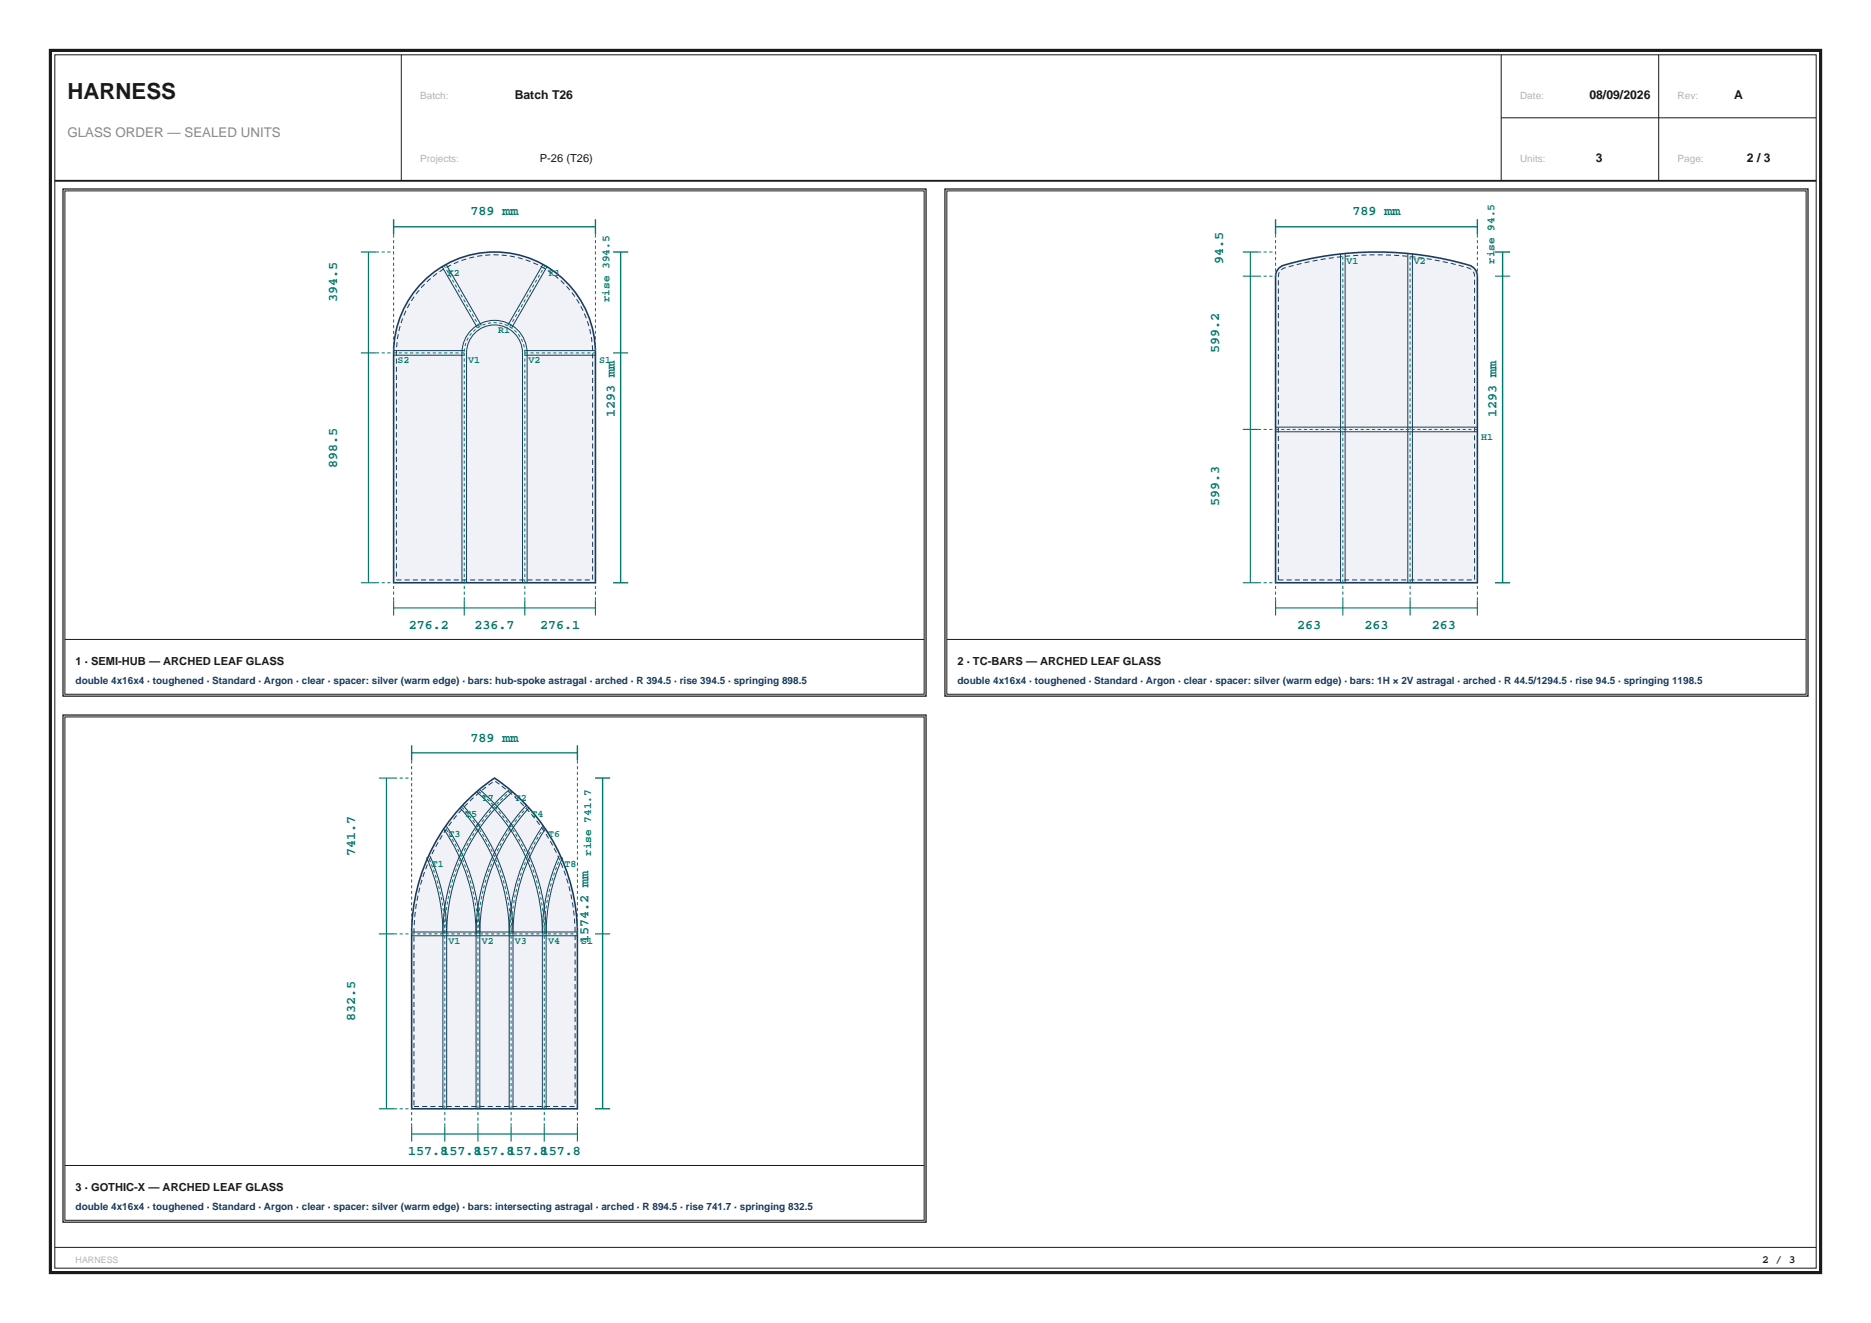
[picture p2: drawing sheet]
<svg xmlns="http://www.w3.org/2000/svg" width="297mm" height="210mm" viewBox="0 0 297 210" stroke-linecap="round" stroke-linejoin="round" font-family="sans-serif">
<path d="M8 8h281v194h-281z" fill="none" stroke="#1a1a1a" stroke-width=".5"/>
<path d="M8.7 8.7h279.6v192.6h-279.6zM63.7 8.7v20M238.3 8.7v20M238.3 18.7h50M263.3 8.7v20M10.3 30.3h136.4v79.9h-136.4zM10.3 101.5h136.4" fill="none" stroke="#1a1a1a" stroke-width=".16"/>
<path d="M8.7 28.7h279.6" fill="none" stroke="#1a1a1a" stroke-width=".3"/>
<path d="M10 30h137v80.5h-137z" fill="none" stroke="#1a1a1a" stroke-width=".2"/>
<path d="M67.2 44.7a16 16 0 0 1 17.4-3.5 16 16 0 0 1 9.9 14.8v36.5h-32v-36.5a16 16 0 0 1 4.7-11.3z" fill="#f0f2f7" stroke="#1a3b5c" stroke-width=".25"/>
<path d="M67.5 45a15.6 15.6 0 0 1 17-3.4 15.6 15.6 0 0 1 9.6 14.4v36.1h-31.2v-36.1a15.5 15.5 0 0 1 4.6-11z" fill="none" stroke="#1a3b5c" stroke-width=".16" stroke-dasharray=".8 .5" stroke-linecap="butt"/>
<path d="M62.5 55.7h11.2M62.5 56.4h11.2M70.2 42.3l5.6 9.7M70.8 42l5.6 9.7M83.3 55.7h11.2M83.3 56.4h11.2M86.2 42l-5.6 9.7M86.8 42.3l-5.6 9.7M73.3 92.5v-36.5a5.2 5.2 0 0 1 5.2-5.2 5.2 5.2 0 0 1 5.2 5.2v36.5M74.1 92.5v-36.5a4.4 4.4 0 0 1 4.4-4.4 4.4 4.4 0 0 1 4.4 4.4v36.5" fill="none" stroke="#1a3b5c" stroke-width=".16"/>
<g fill="none" stroke="#00786b" stroke-width=".16" stroke-dasharray=".5 .4" stroke-linecap="butt">
<path d="M62.5 37.2v18.8M94.5 37.2v18.8M59.7 56h2.8M59.7 40h2.8M73.7 56h-11.2M76.1 51.9l-5.6-9.8M80.9 51.9l5.6-9.8M83.3 56a4.8 4.8 0 0 0-4.8-4.8 4.8 4.8 0 0 0-4.8 4.8M83.3 56h11.2M59.7 92.5h2.8M62.5 95.3v-2.8M73.7 92.5v-36.5"/>
<path d="M73.7 95.3v-2.8M83.3 92.5v-36.5M83.3 95.3v-2.8M94.5 95.3v-2.8"/>
</g>
<path d="M57.3 56h2.4M57.3 40h2.4M58.5 40v52.5M97.3 56h2.4M57.3 92.5h2.4M62.5 96.5h32M62.5 95.3v2.4M73.7 95.3v2.4M83.3 95.3v2.4M94.5 95.3v2.4" fill="none" stroke="#00786b" stroke-width=".18"/>
<path d="M62.5 36h32M62.5 34.8v2.4M94.5 34.8v2.4M97.3 40h2.4M98.5 40v52.5M97.3 92.5h2.4" fill="none" stroke="#00786b" stroke-width=".22"/>
<path d="M150 30h137v80.5h-137z" fill="none" stroke="#1a1a1a" stroke-width=".2"/>
<path d="M150.3 30.3h136.4v79.9h-136.4zM150.3 101.5h136.4" fill="none" stroke="#1a1a1a" stroke-width=".16"/>
<path d="M203 42.6l.4-.3a51.2 51.2 0 0 1 30.2 0 1.81 1.81 0 0 1 .9 1.5v48.7h-32v-48.7v-.4z" fill="#f0f2f7" stroke="#1a3b5c" stroke-width=".25"/>
<path d="M203.3 42.9l.3-.2a51.1 51.1 0 0 1 29.8 0 1.36 1.36 0 0 1 .7 1.1v48.3h-31.2v-48.3l.1-.3z" fill="none" stroke="#1a3b5c" stroke-width=".16" stroke-dasharray=".8 .5" stroke-linecap="butt"/>
<path d="M212.8 40.3v52.2M213.5 40.3v52.2M223.5 40.3v52.2M224.2 40.3v52.2M202.5 67.8h32M202.5 68.5h32" fill="none" stroke="#1a3b5c" stroke-width=".16"/>
<g fill="none" stroke="#00786b" stroke-width=".16" stroke-dasharray=".5 .4" stroke-linecap="butt">
<path d="M202.5 37.2v6.6M234.5 37.2v6.6M199.7 43.8h2.8M199.7 40h2.8M199.7 68.2h2.8M202.5 68.2h32M199.7 92.5h2.8M202.5 95.3v-2.8M213.2 92.5v-52.2M213.2 95.3v-2.8M223.8 92.5v-52.2M223.8 95.3v-2.8"/>
<path d="M234.5 95.3v-2.8"/>
</g>
<path d="M197.3 43.8h2.4M197.3 40h2.4M198.5 40v52.5M237.3 43.8h2.4M197.3 68.2h2.4M197.3 92.5h2.4M202.5 96.5h32M202.5 95.3v2.4M213.2 95.3v2.4M223.8 95.3v2.4M234.5 95.3v2.4" fill="none" stroke="#00786b" stroke-width=".18"/>
<path d="M202.5 36h32M202.5 34.8v2.4M234.5 34.8v2.4M237.3 40h2.4M238.5 40v52.5M237.3 92.5h2.4" fill="none" stroke="#00786b" stroke-width=".22"/>
<path d="M10 113.5h137v80.5h-137z" fill="none" stroke="#1a1a1a" stroke-width=".2"/>
<path d="M10.3 113.8h136.4v79.9h-136.4zM10.3 185h136.4" fill="none" stroke="#1a1a1a" stroke-width=".16"/>
<path d="M74.5 126.8l2.6-2.3 1.4-1a29.8 29.8 0 0 1 13.2 24.7v27.8h-26.4v-27.8a29.8 29.8 0 0 1 9.2-21.4z" fill="#f0f2f7" stroke="#1a3b5c" stroke-width=".25"/>
<path d="M74.6 127.2l2.5-2.2 1.4-1.1a29.5 29.5 0 0 1 12.8 24.3v27.4h-25.6v-27.4a29.5 29.5 0 0 1 8.9-21z" fill="none" stroke="#1a3b5c" stroke-width=".16" stroke-dasharray=".8 .5" stroke-linecap="butt"/>
<g fill="none" stroke="#1a3b5c" stroke-width=".16">
<path d="M67.7 136.1a29.5 29.5 0 0 1 2.6 12.1M68.2 135.9a30.1 30.1 0 0 1 2.7 12.3M70.4 131.5a29.5 29.5 0 0 1 5.2 16.7M70.9 131.1a30.1 30.1 0 0 1 5.3 17.1M73 128.2a29.5 29.5 0 0 1 7.8 20M73.5 127.8a30.1 30.1 0 0 1 7.9 20.4M75.7 125.7a29.5 29.5 0 0 1 10.4 22.5M76.1 125.3a30.1 30.1 0 0 1 10.6 22.9M80.9 125.3a30.1 30.1 0 0 0-10.6 22.9M81.3 125.7a29.5 29.5 0 0 0-10.4 22.5M83.5 127.8a30.1 30.1 0 0 0-7.9 20.4M84 128.2a29.5 29.5 0 0 0-7.8 20"/>
<path d="M86.1 131.1a30.1 30.1 0 0 0-5.3 17.1M86.6 131.5a29.5 29.5 0 0 0-5.2 16.7M88.8 135.9a30.1 30.1 0 0 0-2.7 12.3M89.3 136.1a29.5 29.5 0 0 0-2.6 12.1M65.3 147.9h26.4M65.3 148.5h26.4M70.3 148.2v27.8M70.9 148.2v27.8M75.6 148.2v27.8M76.2 148.2v27.8M80.8 148.2v27.8M81.4 148.2v27.8"/>
<path d="M86.1 148.2v27.8M86.7 148.2v27.8"/>
</g>
<g fill="none" stroke="#00786b" stroke-width=".16" stroke-dasharray=".5 .4" stroke-linecap="butt">
<path d="M62.5 123.5h2.8M65.3 120.7v27.5M81.1 125.5a29.8 29.8 0 0 0-10.5 22.7M83.8 128a29.8 29.8 0 0 0-7.9 20.2M86.4 131.3a29.8 29.8 0 0 0-5.3 16.9M89 136a29.8 29.8 0 0 0-2.6 12.2M91.7 120.7v27.5M62.5 148.2h2.8M65.3 148.2h26.4M70.6 148.2a29.8 29.8 0 0 0-2.6-12.2M75.9 148.2a29.8 29.8 0 0 0-5.3-16.9M81.1 148.2a29.8 29.8 0 0 0-7.9-20.2"/>
<path d="M86.4 148.2a29.8 29.8 0 0 0-10.5-22.7M62.5 176h2.8M65.3 178.8v-2.8M70.6 176v-27.8M70.6 178.8v-2.8M75.9 176v-27.8M75.9 178.8v-2.8M81.1 176v-27.8M81.1 178.8v-2.8M86.4 176v-27.8M86.4 178.8v-2.8M91.7 178.8v-2.8"/>
</g>
<path d="M60.1 123.5h2.4M61.3 123.5v52.5M60.1 148.2h2.4M94.5 148.2h2.4M60.1 176h2.4M65.3 178.8v2.4M70.6 178.8v2.4M75.9 178.8v2.4M81.1 178.8v2.4M86.4 178.8v2.4M91.7 178.8v2.4M65.3 180h26.4" fill="none" stroke="#00786b" stroke-width=".18"/>
<path d="M65.3 119.5h26.4M65.3 118.3v2.4M91.7 118.3v2.4M94.5 123.5h2.4M95.7 123.5v52.5M94.5 176h2.4" fill="none" stroke="#00786b" stroke-width=".22"/>
<path d="M8.7 198h279.6" fill="none" stroke="#1a1a1a" stroke-width=".16"/>
<text font-size="3.5" fill="#1a1a1a" x="10.7" y="15.7">HARNESS</text>
<text font-size="2.1" fill="#888" x="10.7" y="21.7">GLASS ORDER — SEALED UNITS</text>
<g font-size="2.1" fill="#00796b">
<text x="74.7" y="34.2">789 mm</text>
<text x="214.7" y="34.2">789 mm</text>
<text x="194.1" y="41.9" transform="rotate(-90 194.1 41.9)">94.5</text>
<text x="53.5" y="48" transform="rotate(-90 53.5 48)">394.5</text>
<text x="193.5" y="56" transform="rotate(-90 193.5 56)">599.2</text>
<text x="97.6" y="66.3" transform="rotate(-90 97.6 66.3)">1293 mm</text>
<text x="237.6" y="66.3" transform="rotate(-90 237.6 66.3)">1293 mm</text>
<text x="53.5" y="74.3" transform="rotate(-90 53.5 74.3)">898.5</text>
<text x="193.5" y="80.3" transform="rotate(-90 193.5 80.3)">599.3</text>
<text x="64.9" y="99.9">276.2</text>
<text x="75.3" y="99.9">236.7</text>
<text x="85.7" y="99.9">276.1</text>
<text x="205.9" y="99.9">263</text>
<text x="216.6" y="99.9">263</text>
<text x="227.3" y="99.9">263</text>
<text x="74.7" y="117.7">789 mm</text>
<text x="56.4" y="135.9" transform="rotate(-90 56.4 135.9)">741.7</text>
<text x="93.4" y="149.8" transform="rotate(-90 93.4 149.8)">1574.2 mm</text>
<text x="56.4" y="162.1" transform="rotate(-90 56.4 162.1)">832.5</text>
<text x="64.8" y="183.4">157.8</text>
<text x="70.1" y="183.4">157.8</text>
<text x="75.3" y="183.4">157.8</text>
<text x="80.6" y="183.4">157.8</text>
<text x="85.9" y="183.4">157.8</text>
</g>
<g font-size="1.9" fill="#1a1a1a">
<text x="81.7" y="15.7">Batch T26</text>
<text x="252.3" y="15.7">08/09/2026</text>
<text x="275.3" y="15.7">A</text>
<text x="253.3" y="25.7">3</text>
<text x="277.3" y="25.7">2 / 3</text>
</g>
<g font-size="1.8" fill="#1a1a1a">
<text x="85.7" y="25.7">P-26 (T26)</text>
<text x="12" y="105.5">1 · SEMI-HUB — ARCHED LEAF GLASS</text>
<text x="152" y="105.5">2 · TC-BARS — ARCHED LEAF GLASS</text>
<text x="12" y="189">3 · GOTHIC-X — ARCHED LEAF GLASS</text>
<text x="279.7" y="200.5">2 / 3</text>
</g>
<g font-size="1.8" fill="#00796b">
<text x="237.3" y="41.9" transform="rotate(-90 237.3 41.9)">rise 94.5</text>
<text x="96.7" y="48" transform="rotate(-90 96.7 48)">rise 394.5</text>
<text x="93.9" y="135.9" transform="rotate(-90 93.9 135.9)">rise 741.7</text>
</g>
<g font-size="1.6" fill="#b4b4b4">
<text x="66.7" y="15.7">Batch:</text>
<text x="241.3" y="15.7">Date:</text>
<text x="266.3" y="15.7">Rev:</text>
<text x="66.7" y="25.7">Projects:</text>
<text x="241.3" y="25.7">Units:</text>
<text x="266.3" y="25.7">Page:</text>
</g>
<g font-size="1.6" fill="#00796b">
<text x="213.8" y="41.9">V1</text>
<text x="224.4" y="41.9">V2</text>
<text x="71.1" y="43.7">K2</text>
<text x="87.1" y="43.7">K1</text>
<text x="79.1" y="52.8">R1</text>
<text x="63.1" y="57.6">S2</text>
<text x="74.3" y="57.6">V1</text>
<text x="83.9" y="57.6">V2</text>
<text x="95.1" y="57.6">S1</text>
<text x="235.1" y="69.8">H1</text>
<text x="73.8" y="129.6">T5</text>
<text x="76.5" y="127.1">T7</text>
<text x="81.7" y="127.1">T2</text>
<text x="84.4" y="129.6">T4</text>
<text x="68.6" y="137.6">T1</text>
<text x="71.2" y="132.9">T3</text>
<text x="87" y="132.9">T6</text>
<text x="89.6" y="137.6">T8</text>
<text x="71.2" y="149.8">V1</text>
<text x="76.5" y="149.8">V2</text>
<text x="81.7" y="149.8">V3</text>
<text x="87" y="149.8">V4</text>
<text x="92.3" y="149.8">S1</text>
</g>
<g font-size="1.6" fill="#1a3a5c">
<text x="12" y="108.5">double 4x16x4 · toughened · Standard · Argon · clear · spacer: silver (warm edge) · bars: hub-spoke astragal · arched · R 394.5 · rise 394.5 · springing 898.5</text>
<text x="152" y="108.5">double 4x16x4 · toughened · Standard · Argon · clear · spacer: silver (warm edge) · bars: 1H × 2V astragal · arched · R 44.5/1294.5 · rise 94.5 · springing 1198.5</text>
<text x="12" y="192">double 4x16x4 · toughened · Standard · Argon · clear · spacer: silver (warm edge) · bars: intersecting astragal · arched · R 894.5 · rise 741.7 · springing 832.5</text>
</g>
<text font-size="1.4" fill="#b4b4b4" x="12" y="200.5">HARNESS</text>
</svg>
